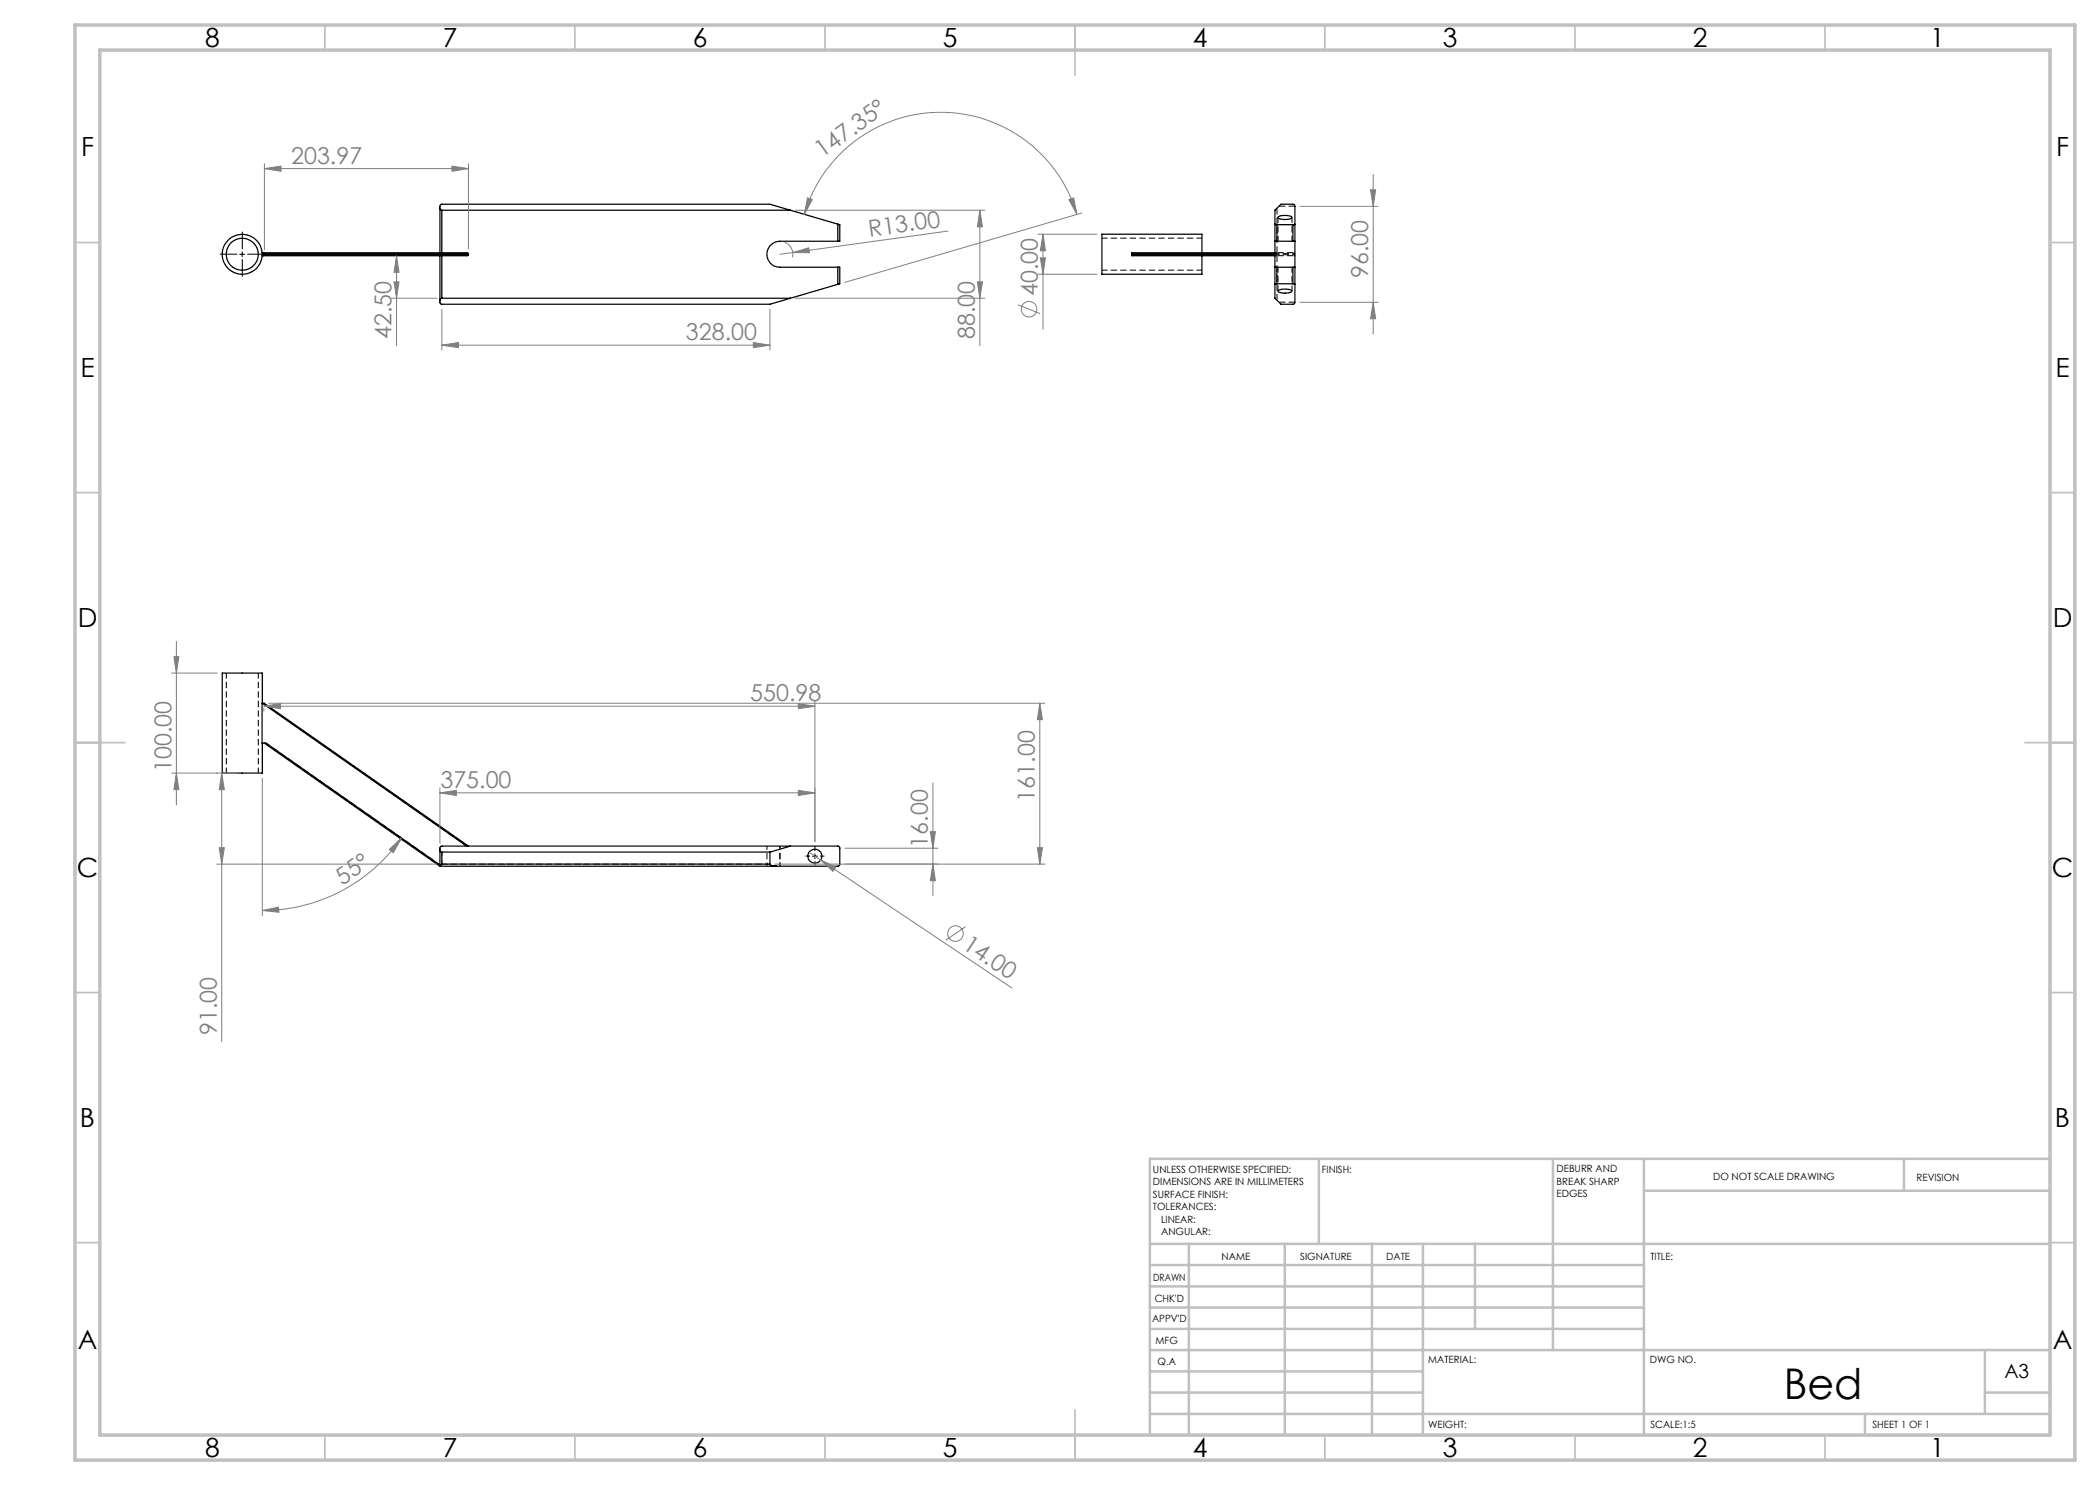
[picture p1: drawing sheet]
<svg xmlns="http://www.w3.org/2000/svg" width="420mm" height="297mm" viewBox="0 0 420 297" stroke-linecap="round" stroke-linejoin="round" font-family="sans-serif">
<g fill="none" stroke="#000" stroke-width=".25">
<path d="M52.4 50.5h41l.3 .3M52.5 50.5l.3 .2M52.8 50.7l.1 .1M52.8 51.1h-.3M52.8 50.7v.4M52.9 51l-.1 .1M52.9 50.8v.2M52.9 51h40.8M52.9 50.8h40.8M88 51.1v9.4l.3 .4h65.7l13.6-4M88 41.7l.2 .3h.2M88.4 59.7l-.3 .1-.1 .3"/>
<path d="M88.4 59.7h69.7M88.4 42v8.5M88.4 51.1v8.6M88.4 42h69.7M93.7 51l-.2 .1h-41.1M93.7 50.8v.2M158.1 42l-4.1-1.2h-65.7l-.3 .4v9.3M158.1 42l9.5 2.8M167.6 53.4h.4v3.4l-.4 .1M167.6 48.3h-11.6a2.59 2.59 0 0 0-2.6 2.5 2.59 2.59 0 0 0 2.6 2.6h11.6M167.6 44.8l.4 .1v3.4h-.4M167.6 44.8v3.5"/>
<path d="M167.6 53.4v3.5M226.4 51.1h28.6M226.4 50.7v.1h28.6M226.4 50.7v.4M240.4 50.5v-3.7h-20v8.1h20v-3.8M255 48.3v-6.3l1.2-1.2h2.5l.3 .3v7.2M255 44.8l.4 .1M255 53.4v6.3l1.2 1.2h2.5l.3-.4v-7.1M255 53.4h.4M255 48.3h.4M255 48.3v5.1M255 51h-28.6v.1"/>
<path d="M255 50.5h-28.6v.2M255.4 56.8l-.4 .1M255.4 48.3h3.2M255.4 53.4h3.2M255.4 56.8h3.2M255.4 44.9v3.4M255.4 53.4v3.4M255.4 44.9h3.2M255.6 43.4a2.7 2.7 0 0 1 2.8 .1 2.71 2.71 0 0 1-2.6 .2zM255.6 58.1a2.93 2.93 0 0 1 2.8 .1 2.5 2.5 0 0 1-2.8 0zM258.6 53.4h.4M258.6 56.8l.4 .1"/>
<path d="M258.6 48.3h.4M258.6 44.9v3.4M258.6 53.4v3.4M259 44.8l-.4 .1M259 48.3v5.1M52.5 140.6v-6h-8.1v20h8.1v-6M52.5 140.6h.3l40.9 28.6M52.5 140.6l-.1 8h.8l34.8 24.4M52.5 140.6l40.8 28.6M52.8 148.6l35.2 24.6M88 170l.1 .3 .3 .1M88.2 169.3l79.4-.1 .4 .3v3.5l-.4 .2h-79.6v-3.7z"/>
<path d="M88.4 172.8l-.4 .4M88.4 170.4v2.4M88.4 170.4h65.6M88.4 172.8h65.6M154 172.8a1.52 1.52 0 0 0 1.3 .4M154 170.4v2.4M158.1 169.2l-4.1 1.2"/>
<circle cx="48.5" cy="50.9" r="4"/>
<circle cx="48.5" cy="50.8" r="3.2"/>
<circle cx="163" cy="171.2" r="1.4"/>
</g>
<path d="M234.4 50.5v.2M234.4 50.9v.2M234.4 50.9v-.2M240.4 51.1v-.6M255 50.5h.4M255.4 51.1h-.4M255.4 50.5v-8.9M255.8 41.2h3.2M258.8 51.1l.2-.2M259 50.7l-.2-.2M255.4 60v-8.9M259 60.4h-3.2" fill="none" stroke="#000" stroke-width=".2" stroke-dasharray="1.3 .6" stroke-linecap="butt"/>
<path d="M234.4 50.7h24.6M259 50.9h-24.6" fill="none" stroke="#000" stroke-width=".2" stroke-dasharray="1.3 .6" stroke-dashoffset=".7" stroke-linecap="butt"/>
<path d="M255.4 51.1h3.4M258.8 50.5h-3.4" fill="none" stroke="#000" stroke-width=".2" stroke-dasharray="1.3 .6" stroke-dashoffset="-.1" stroke-linecap="butt"/>
<path d="M220.4 54h20M240.4 47.6h-20M255.6 43.5v4.7M255.6 53.4v4.8M258.4 48.2v-4.7M258.4 58.2v-4.8M45.3 134.6v20M51.7 154.6v-20M154 172.8h-65.6" fill="none" stroke="#000" stroke-width=".2" stroke-dasharray="1.3 .6" stroke-dashoffset=".2" stroke-linecap="butt"/>
<path d="M52.5 140.6l40.9 28.6M153.4 169.2v4M156 173.2v-4" fill="none" stroke="#000" stroke-width=".2" stroke-dasharray="1.3 .6" stroke-dashoffset=".5" stroke-linecap="butt"/>
<path d="M88 173l-34.8-24.4M88.4 172.8v-2.4" fill="none" stroke="#000" stroke-width=".2" stroke-dasharray="1.3 .6" stroke-dashoffset=".4" stroke-linecap="butt"/>
<g fill="none" stroke="#808080" stroke-width=".2">
<path d="M52.9 33.7l3.3-.5v1.1zM52.9 32.7v17.2M52.9 33.7h40.8M90.4 33.2l3.3 .5-3.3 .6zM93.7 32.7v17.1M161.5 39.6l1 .3-1.6 3zM213.8 39.9l.9-.3 .7 3.3zM274.1 38h1l-.5 3.3zM274.6 34.9v31.9M78.3 59.7h9.1M78.8 56.4h1l-.5 3.3zM79.3 51.1v18"/>
<path d="M79.3 51.1l.5 3.4h-1zM156.9 48.4a2.64 2.64 0 0 1 1.6 3.1M158.5 50.5l3.2-.9 .2 .9zM159.1 59.7h37.9M159.1 42h37.9M160.9 42.9a28.4 28.4 0 0 1 27.2-20.4 28.4 28.4 0 0 1 27.3 20.4M189.6 46.2l-33.6 4.7M195.5 56.4h1l-.5 3.3zM196 42v27.1M196 42l.5 3.4h-1zM207.6 54.9h11.8M207.6 46.8h11.8"/>
<path d="M208.1 51.6h1l-.5 3.3zM208.6 46.8l.5 3.4h-1zM208.6 46.8v19.1M216.3 42.6l-47.4 13.9M260 41.3h15.6M88.4 69l3.3-.5v1zM88.4 61.9v8.1M88.4 69h65.6M150.7 68.5l3.3 .5-3.3 .5zM154 61.9v8.1M203.6 61l4.4 1.7M260 60.5h15.6"/>
<path d="M274.6 60.5l.5 3.2h-1zM34.3 134.6h9.1M34.8 131.3h1l-.5 3.3zM35.3 128.3v32.7M34.3 154.6h13.1M35.3 154.6l.5 3.3h-1zM44.3 154.6v53.7M44.3 154.6l.6 3.3h-1zM52.5 155.6v27.5M52.8 141.2l3.3-.5v1zM52.8 141.6v.6M52.8 141.2h110.2"/>
<path d="M53.8 140.6h155.2M88 158.6l3.3-.5v1zM88 157.6v11M88 158.6h75M159.7 158.1l3.3 .5-3.3 .5zM159.7 140.7l3.3 .5-3.3 .5zM163 140.3v28M186.6 156.6v22.6M208 140.6v32.2M208 140.6l.5 3.3h-1zM43.4 172.8h44M43.9 169.5h1l-.6 3.3z"/>
<path d="M77.9 169.9l2.4-2.3-1.6 2.9zM80.3 167.6a33.9 33.9 0 0 1-27.8 14.5M155 172.8h54M161.8 170.5l2.3 1.5M164.1 172l3.1 1.4-.6 .9zM164.1 172l38.3 25.6M169 169.6h18.6M186.1 166.3h1l-.5 3.3zM186.6 172.8l.5 3.3h-1zM207.5 169.5h1l-.5 3.3zM52.5 182.1l3.2-.7 .1 1.1zM193.1 185.3l-4 2.8"/>
<circle cx="205.8" cy="61.8" r="1.55"/>
<circle cx="191.1" cy="186.7" r="1.56"/>
</g>
<path d="M47.5 50.8h-3.5M48.5 49.8v-3.5M48.5 51.8v3.5M49.5 50.8h3.5M162 171.2h-.9M163 170.2v-.9M163 172.2v.9M164 171.2h.9" fill="none" stroke="#000" stroke-width=".2" stroke-dasharray="15.2 1.3 1.3 1.3" stroke-linecap="butt"/>
<path d="M47.9 50.9h1M48.4 50.4v1M162.5 171.2h1M163 170.7v1" fill="none" stroke="#000" stroke-width=".2"/>
<g fill="none" stroke="#c0c0c0" stroke-width=".35">
<path d="M65 5v5M115 5v5M165 5v5M215 5v10M265 5v5M315 5v5M365 5v5M15 48.5h5M410 48.5h5M15 98.5h5M410 98.5h5M15 148.5h10"/>
<path d="M405 148.5h10M15 198.5h5M410 198.5h5M15 248.5h5M410 248.5h5M65 287v5M115 287v5M165 287v5M215 282v10M265 287v5M315 287v5M365 287v5"/>
</g>
<g fill="none" stroke="#c0c0c0" stroke-width=".5">
<path d="M263.8 231.8v17M310.6 231.8v38.2M328.8 231.8v55.2M328.8 238.2h81.2M380.8 231.8v6.4M410 231.8h-180v55.2M230 248.8h180M230 257.3h98.8M230 253h98.8M237.8 248.8v38.2M257 248.8v38.2M274.4 248.8v38.2"/>
<path d="M284.6 248.8v38.2M295 248.8v17M230 265.8h98.8M230 261.5h98.8M230 278.5h54.6M230 274.3h54.6M230 270h180M397 278.5h13M397 270v12.8M230 282.8h180M373 282.8v4.2"/>
</g>
<path d="M15 5h400v287h-400zM20 10h390v277h-390z" fill="none" stroke="#c0c0c0" stroke-width=".7"/>
<g fill="#808080">
<path d="M158.5 50.5l3.2-.9 .2 .9z"/>
<path d="M164.1 172l3.1 1.4-.6 .9z"/>
<path d="M159.7 158.1l3.3 .5-3.3 .5zM88 158.6l3.3-.5v1z"/>
<path d="M52.8 141.2l3.3-.5v1zM159.7 140.7l3.3 .5-3.3 .5z"/>
<path d="M52.9 33.7l3.3-.5v1.1zM90.4 33.2l3.3 .5-3.3 .6z"/>
<path d="M52.5 182.1l3.2-.7 .1 1.1zM77.9 169.9l2.4-2.3-1.6 2.9z"/>
<path d="M213.8 39.9l.9-.3 .7 3.3zM161.5 39.6l1 .3-1.6 3z"/>
<path d="M208.1 51.6h1l-.5 3.3zM208.6 46.8l.5 3.4h-1zM186.6 172.8l.5 3.3h-1zM186.1 166.3h1l-.5 3.3z"/>
<path d="M79.3 51.1l.5 3.4h-1zM78.8 56.4h1l-.5 3.3zM196 42l.5 3.4h-1zM195.5 56.4h1l-.5 3.3zM274.1 38h1l-.5 3.3zM274.6 60.5l.5 3.2h-1zM34.8 131.3h1l-.5 3.3zM35.3 154.6l.5 3.3h-1zM208 140.6l.5 3.3h-1zM207.5 169.5h1l-.5 3.3zM44.3 154.6l.6 3.3h-1zM43.9 169.5h1l-.6 3.3z"/>
<path d="M88.4 69l3.3-.5v1zM150.7 68.5l3.3 .5-3.3 .5z"/>
</g>
<text font-size="8.5" x="356.7" y="279.7">Bed</text>
<g font-size="5.3">
<text x="41" y="9.5">8</text>
<text x="88.5" y="9.5">7</text>
<text x="138.5" y="9.5">6</text>
<text x="188.5" y="9.5">5</text>
<text x="238.5" y="9.5">4</text>
<text x="288.5" y="9.5">3</text>
<text x="338.5" y="9.5">2</text>
<text x="386" y="9.5">1</text>
<text x="16.2" y="31.3">F</text>
<text x="411.2" y="31.3">F</text>
<text x="16.1" y="75.5">E</text>
<text x="411.1" y="75.5">E</text>
<text x="15.5" y="125.5">D</text>
<text x="410.5" y="125.5">D</text>
<text x="15.4" y="175.5">C</text>
<text x="410.4" y="175.5">C</text>
<text x="16" y="225.5">B</text>
<text x="411" y="225.5">B</text>
<text x="15.5" y="269.8">A</text>
<text x="410.5" y="269.8">A</text>
<text x="41" y="291.5">8</text>
<text x="88.5" y="291.5">7</text>
<text x="138.5" y="291.5">6</text>
<text x="188.5" y="291.5">5</text>
<text x="238.5" y="291.5">4</text>
<text x="288.5" y="291.5">3</text>
<text x="338.5" y="291.5">2</text>
<text x="386" y="291.5">1</text>
</g>
<g font-size="4.7" fill="#808080">
<text x="58.2" y="32.7">203.97</text>
<text x="164.4" y="31.7" transform="rotate(-36 164.4 31.7)">147.35°</text>
<text x="173.9" y="47.4" transform="rotate(-8 173.9 47.4)">R13.00</text>
<text x="207.5" y="59.3" transform="rotate(-90 207.5 59.3)">40.00</text>
<text x="273.6" y="55.6" transform="rotate(-90 273.6 55.6)">96.00</text>
<text x="78.3" y="67.8" transform="rotate(-90 78.3 67.8)">42.50</text>
<text x="137.2" y="68">328.00</text>
<text x="195" y="67.8" transform="rotate(-90 195 67.8)">88.00</text>
<text x="150.1" y="140.2">550.98</text>
<text x="34.3" y="154.4" transform="rotate(-90 34.3 154.4)">100.00</text>
<text x="88.1" y="157.6">375.00</text>
<text x="207" y="160.3" transform="rotate(-90 207 160.3)">161.00</text>
<text x="185.6" y="169.5" transform="rotate(-90 185.6 169.5)">16.00</text>
<text x="68.5" y="177.1" transform="rotate(-35 68.5 177.1)">55°</text>
<text x="192.3" y="189.5" transform="rotate(34 192.3 189.5)">14.00</text>
<text x="43.4" y="207" transform="rotate(-90 43.4 207)">91.00</text>
</g>
<text font-size="3.9" x="400.9" y="275.5">A3</text>
<g font-size="2">
<text x="230.6" y="234.6">UNLESS OTHERWISE SPECIFIED:</text>
<text x="230.6" y="237.1">DIMENSIONS ARE IN MILLIMETERS</text>
<text x="230.6" y="239.6">SURFACE FINISH:</text>
<text x="264.4" y="234.6">FINISH:</text>
<text x="311.3" y="234.5">DEBURR AND</text>
<text x="311.3" y="237">BREAK SHARP</text>
<text x="311.3" y="239.5">EDGES</text>
<text x="342.6" y="236">DO NOT SCALE DRAWING</text>
<text x="383.3" y="236.2">REVISION</text>
<text x="230.6" y="242.1">TOLERANCES:</text>
<text x="232.2" y="244.6">LINEAR:</text>
<text x="232.2" y="247.1">ANGULAR:</text>
<text x="244.3" y="252">NAME</text>
<text x="260" y="251.9">SIGNATURE</text>
<text x="277.2" y="251.9">DATE</text>
<text x="330.1" y="251.9">TITLE:</text>
<text x="230.6" y="256.1">DRAWN</text>
<text x="230.9" y="260.3">CHK'D</text>
<text x="230.4" y="264.4">APPV'D</text>
<text x="231.1" y="268.8">MFG</text>
<text x="231.5" y="273">Q.A</text>
<text x="285.6" y="272.5">MATERIAL:</text>
<text x="330" y="272.5">DWG NO.</text>
<text x="285.6" y="285.5">WEIGHT:</text>
<text x="330.1" y="285.6">SCALE:1:5</text>
<text x="374.5" y="285.6">SHEET 1 OF 1</text>
</g>
</svg>
